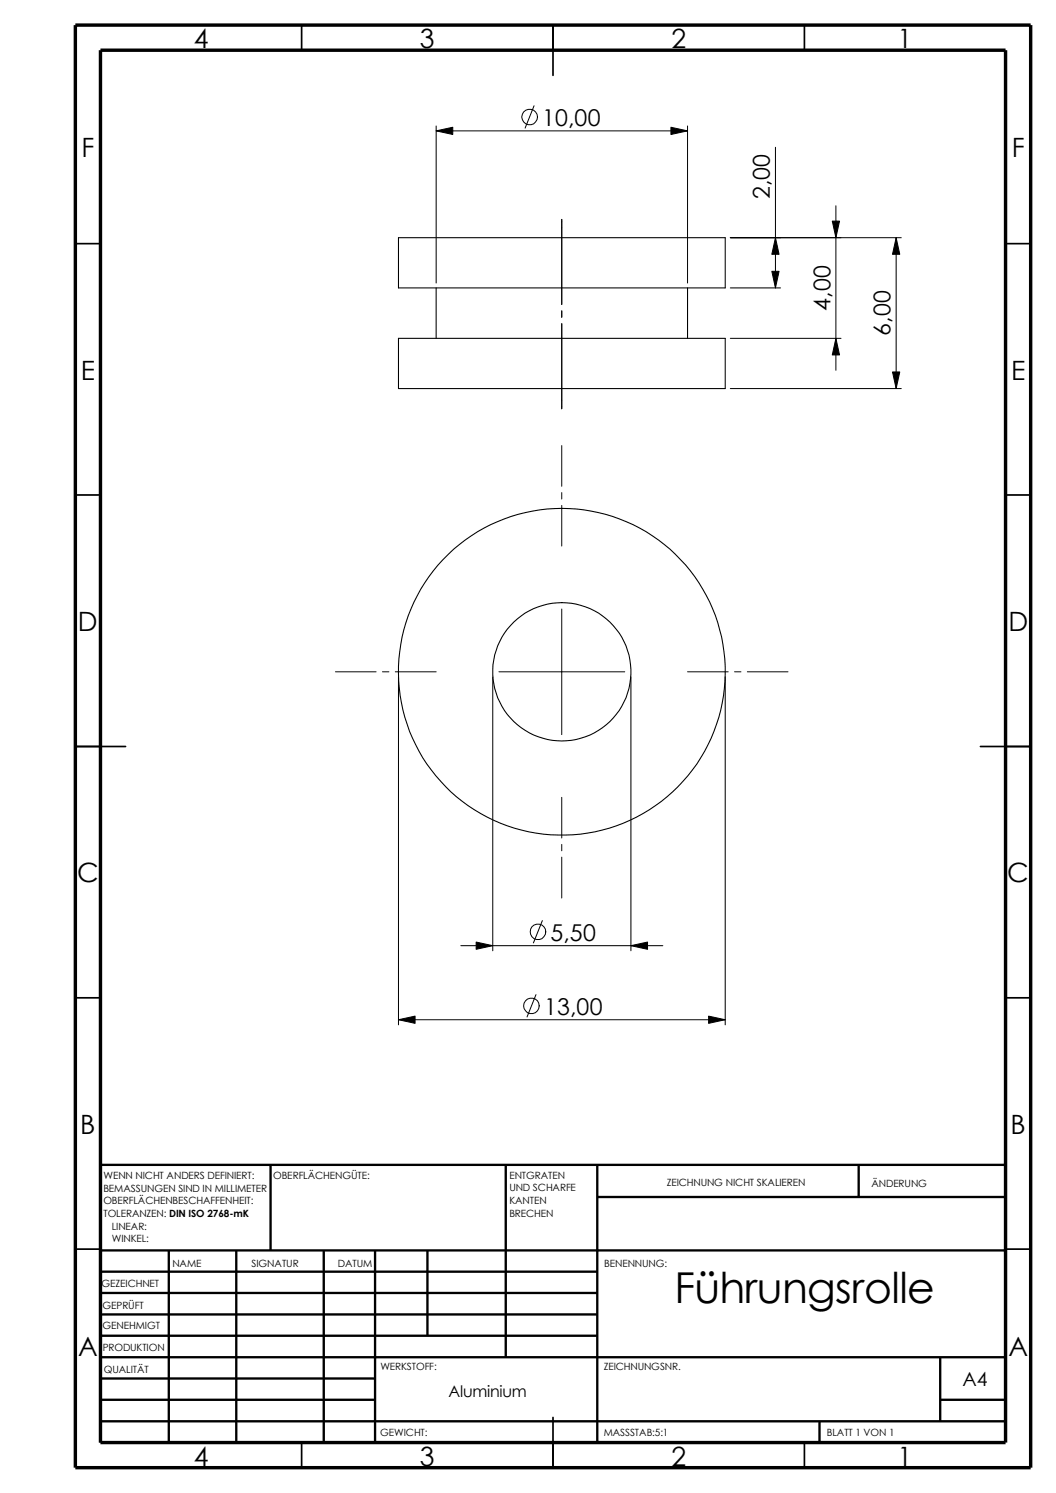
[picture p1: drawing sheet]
<svg xmlns="http://www.w3.org/2000/svg" width="210mm" height="297mm" viewBox="0 0 210 297" stroke-linecap="round" stroke-linejoin="round" font-family="sans-serif">
<g fill="none" stroke="#000" stroke-width=".34">
<path d="M60 5v5M110 5v10M160 5v5M15 48.5h5M200 48.5h5M15 98.5h5M200 98.5h5M15 148.5h10M195 148.5h10M15 198.5h5M200 198.5h5M15 248.5h5"/>
<path d="M200 248.5h5M60 287v5M110 282v10M160 287v5"/>
</g>
<g fill="none" stroke="#000" stroke-width=".47">
<path d="M53.8 231.7v17.1M100.6 231.7v38.3M118.8 231.7v55.3M118.8 238.1h81.2M170.8 231.7v6.4M200 231.7h-180v55.3M20 248.8h180M20 253h98.8M20 257.2h98.8M33.6 248.8v38.2M47 248.8v38.2M64.4 248.8v38.2"/>
<path d="M74.6 248.8v38.2M85 248.8v16.9M20 261.5h98.8M20 265.7h98.8M20 270h180M20 274.2h54.6M20 278.5h54.6M187 278.5h13M187 270v12.7M20 282.7h180M163 282.7v4.3"/>
</g>
<path d="M15 5h190v287h-190zM20 10h180v277h-180z" fill="none" stroke="#000" stroke-width=".68" stroke-linecap="butt"/>
<g fill="none" stroke="#000" stroke-width=".21">
<path d="M79.2 47.3h65v10h-65zM86.7 57.3v10M136.7 57.3v10M79.2 67.3h65v10h-65z"/>
<circle cx="111.7" cy="133.6" r="32.5"/>
<circle cx="111.7" cy="133.6" r="13.8"/>
</g>
<g fill="none" stroke="#000" stroke-width=".2">
<path d="M86.7 26h50M86.7 25.1v31.2M106.2 21l-1.8 4.5M136.7 25.1v31.2M154.2 29.3v28M111.7 43.6v17M145.2 47.3h34M145.2 57.3h10M166.2 40.9v32.8M178.2 47.3v30M111.7 61.8v1.3M111.7 64.4v16.9"/>
<path d="M145.2 67.3h22.1M145.2 77.3h34M111.7 88.6v8.1M111.7 98v1.3M111.7 100.5v8.1M66.7 133.6h8.1M76.1 133.6h1.2M78.6 133.6h8.1M79.2 134.7v69.2M98 134.7v54.4M99.2 133.6h25M111.7 121.2v24.9"/>
<path d="M125.5 134.7v54.4M136.7 133.6h8.1M144.2 134.7v69.2M146.1 133.6h1.3M148.6 133.6h8.1M111.7 158.6v8.1M111.7 168v1.2M111.7 170.5v8.1M91.7 188.1h40.1M106.6 197.9l-1.8 4.4M107.9 183.1l-1.8 4.5M79.2 202.9h65"/>
<circle cx="105.3" cy="23.3" r="1.56"/>
<circle cx="107" cy="185.4" r="1.56"/>
<circle cx="105.7" cy="200.1" r="1.56"/>
</g>
<path d="M86.7 26l3.3-.7v1.5zM133.4 25.3l3.3 .7-3.3 .8zM153.5 54h1.4l-.7 3.3zM154.2 47.3l.7 3.3h-1.4zM165.5 44h1.5l-.8 3.3zM178.2 47.3l.7 3.3h-1.4zM166.2 67.3l.8 3.3h-1.5zM177.5 74h1.4l-.7 3.3zM94.7 187.4l3.3 .7-3.3 .7zM125.5 188.1l3.3-.7v1.4zM79.2 202.9l3.3-.8v1.5zM140.9 202.1l3.3 .8-3.3 .7z" fill="#000" stroke="#000" stroke-width=".2"/>
<text font-size="8.5" x="134.1" y="259.2">Führungsrolle</text>
<g font-size="5.3">
<text x="38.5" y="9.6">4</text>
<text x="83.5" y="9.6">3</text>
<text x="133.5" y="9.6">2</text>
<text x="178.5" y="9.6">1</text>
<text x="16.2" y="31.3">F</text>
<text x="201.2" y="31.3">F</text>
<text x="16" y="75.6">E</text>
<text x="201.1" y="75.6">E</text>
<text x="15.5" y="125.6">D</text>
<text x="200.6" y="125.6">D</text>
<text x="15.3" y="175.6">C</text>
<text x="200.3" y="175.6">C</text>
<text x="16" y="225.6">B</text>
<text x="201" y="225.6">B</text>
<text x="15.5" y="269.8">A</text>
<text x="200.5" y="269.8">A</text>
<text x="38.5" y="291.6">4</text>
<text x="83.5" y="291.6">3</text>
<text x="133.5" y="291.6">2</text>
<text x="178.5" y="291.6">1</text>
</g>
<g font-size="4.6">
<text x="107.8" y="25.1">10,00</text>
<text x="153.1" y="39.6" transform="rotate(-90 153.1 39.6)">2,00</text>
<text x="165.1" y="61.8" transform="rotate(-90 165.1 61.8)">4,00</text>
<text x="177.1" y="66.8" transform="rotate(-90 177.1 66.8)">6,00</text>
<text x="109.5" y="187.2">5,50</text>
<text x="108.2" y="201.9">13,00</text>
</g>
<text font-size="3.9" x="191.4" y="275.6">A4</text>
<text font-size="3.2" x="89.2" y="277.9">Aluminium</text>
<g font-size="2">
<text x="20.6" y="234.6">WENN NICHT ANDERS DEFINIERT:</text>
<text x="20.6" y="237.1">BEMASSUNGEN SIND IN MILLIMETER</text>
<text x="20.6" y="239.6">OBERFLÄCHENBESCHAFFENHEIT:</text>
<text x="54.4" y="234.6">OBERFLÄCHENGÜTE:</text>
<text x="101.3" y="237">UND SCHARFE</text>
<text x="101.3" y="234.5">ENTGRATEN</text>
<text x="101.3" y="239.5">KANTEN</text>
<text x="132.6" y="236">ZEICHNUNG NICHT SKALIEREN</text>
<text x="173.3" y="236.2">ÄNDERUNG</text>
<text x="20.6" y="242.1">TOLERANZEN: DIN ISO 2768-mK</text>
<text x="22.2" y="244.6">LINEAR:</text>
<text x="101.3" y="242">BRECHEN</text>
<text x="22.2" y="247.1">WINKEL:</text>
<text x="50" y="252">SIGNATUR</text>
<text x="67.2" y="252">DATUM</text>
<text x="120.2" y="252">BENENNUNG:</text>
<text x="20.2" y="256.1">GEZEICHNET</text>
<text x="34.3" y="252.1">NAME</text>
<text x="20.4" y="260.4">GEPRÜFT</text>
<text x="20.4" y="264.5">GENEHMIGT</text>
<text x="20.4" y="268.8">PRODUKTION</text>
<text x="20.7" y="273.2">QUALITÄT</text>
<text x="75.6" y="272.5">WERKSTOFF:</text>
<text x="120.1" y="272.5">ZEICHNUNGSNR.</text>
<text x="75.6" y="285.6">GEWICHT:</text>
<text x="120.1" y="285.6">MASSSTAB:5:1</text>
<text x="164.5" y="285.6">BLATT 1 VON 1</text>
</g>
</svg>
